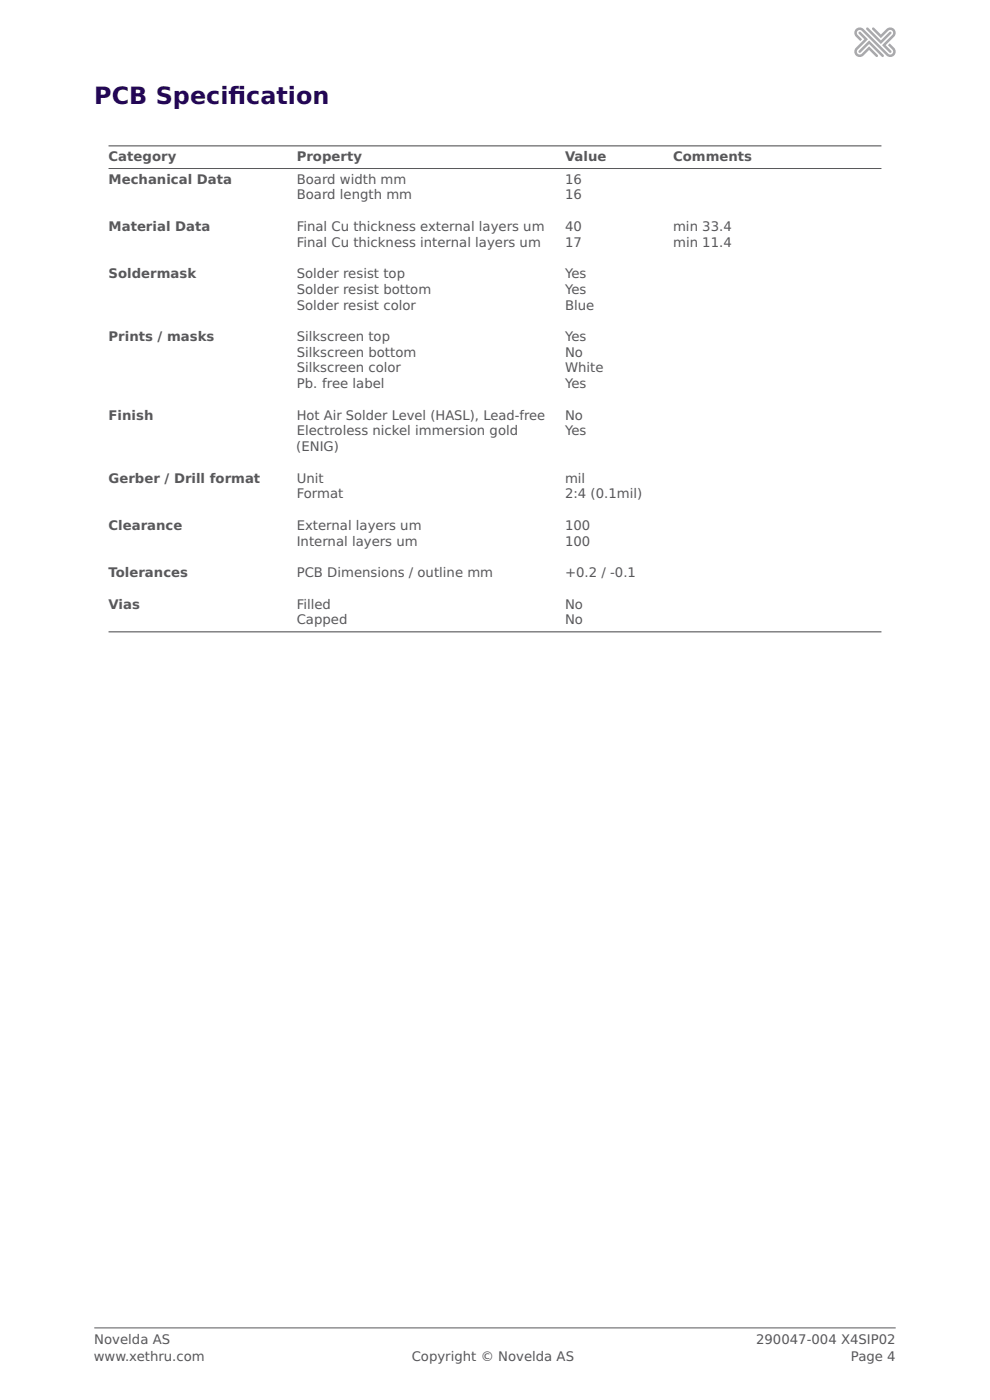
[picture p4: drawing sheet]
<svg xmlns="http://www.w3.org/2000/svg" width="210mm" height="297mm" viewBox="0 0 210 297" stroke-linecap="round" stroke-linejoin="round" font-family="sans-serif">
<g fill="#a8a9ad">
<path d="M182.2 10.8l2.2-2.2 3 3 .1 .3-.2 .2-.3-.1-2.6-2.7-1.8 1.8h-.4z"/>
<path d="M182.2 6.8h.4l1.5 1.5-2.2 2.2a.61 .61 0 0 0 0 .9 .61 .61 0 0 0 .9 0l1.6-1.6 1.8 1.8v.3l-.2 .2-.2-.1-1.4-1.4-1.2 1.2a1.15 1.15 0 0 1-1.6 0 1.15 1.15 0 0 1 0-1.7l1.8-1.8-1.2-1.1z"/>
<path d="M183.8 5.9h.4l2.7 2.7 1.8-1.8 .2-.1 .2 .3-2.2 2.3-3.1-3z"/>
<path d="M185 5.9h.4l1.5 1.4 1.1-1.1a1.15 1.15 0 0 1 1.7 0 1.15 1.15 0 0 1 0 1.6l-1.8 1.8 1.2 1.3-.1 .2-.3 .1-1.6-1.6 2.2-2.2a.61 .61 0 0 0 0-.9 .61 .61 0 0 0-.9 0l-1.5 1.6-1.9-1.8z"/>
<path d="M181.6 6.2a1.25 1.25 0 0 1 1.9 .3l4.1 4.1a1.71 1.71 0 0 0 1.4 .9 .62 .62 0 0 0 .3-1l-.9-.9 .3-.4 1 .9a1.15 1.15 0 0 1 0 1.7 1.15 1.15 0 0 1-1.7 0l-5.2-5.3a.61 .61 0 0 0-.9 0 .61 .61 0 0 0 0 .9l1 .9-.4 .4-.9-.9a1.15 1.15 0 0 1 0-1.6z"/>
</g>
<path d="M23 30.9h164M23 134h164" fill="none" stroke="#58585a" stroke-width=".24"/>
<path d="M23 35.7h164M20 281.7h170" fill="none" stroke="#58585a" stroke-width=".21"/>
<g font-size="5.1" fill="#230755">
<text x="20" y="22">PCB Specif</text>
<text x="48.5" y="22">ication</text>
</g>
<g font-size="2.8" fill="#58585a">
<text x="23" y="34.2">Category</text>
<text x="62.9" y="34.2">Property</text>
<text x="119.9" y="34.2">Value</text>
<text x="142.8" y="34.2">Comments</text>
<text x="23" y="38.9">Mechanical Data</text>
<text x="62.9" y="38.9">Board width mm</text>
<text x="119.9" y="38.9">16</text>
<text x="62.9" y="42.3">Board length mm</text>
<text x="119.9" y="42.3">16</text>
<text x="23" y="49">Material Data</text>
<text x="62.9" y="49">Final Cu thickness external layers um</text>
<text x="62.9" y="52.3">Final Cu thickness internal layers um</text>
<text x="119.9" y="52.3">17</text>
<text x="119.9" y="49">40</text>
<text x="142.8" y="49">min 33.4</text>
<text x="142.8" y="52.3">min 11.4</text>
<text x="23" y="59">Soldermask</text>
<text x="62.9" y="59">Solder resist top</text>
<text x="119.9" y="59">Yes</text>
<text x="62.9" y="62.3">Solder resist bottom</text>
<text x="62.9" y="65.7">Solder resist color</text>
<text x="119.9" y="65.7">Blue</text>
<text x="119.9" y="62.3">Yes</text>
<text x="23" y="72.3">Prints / masks</text>
<text x="62.9" y="72.3">Silkscreen top</text>
<text x="62.9" y="75.7">Silkscreen bottom</text>
<text x="119.9" y="75.7">No</text>
<text x="119.9" y="72.3">Yes</text>
<text x="62.9" y="79">Silkscreen color</text>
<text x="62.9" y="82.4">Pb. free label</text>
<text x="119.9" y="82.4">Yes</text>
<text x="119.9" y="79">White</text>
<text x="23" y="89">Finish</text>
<text x="62.9" y="89">Hot Air Solder Level (HASL), Lead-free</text>
<text x="119.9" y="89">No</text>
<text x="62.8" y="95.7">(ENIG)</text>
<text x="62.9" y="92.4">Electroless nickel immersion gold</text>
<text x="119.9" y="92.4">Yes</text>
<text x="23" y="102.4">Gerber / Drill format</text>
<text x="62.9" y="102.4">Unit</text>
<text x="62.9" y="105.7">Format</text>
<text x="119.9" y="102.4">mil</text>
<text x="119.9" y="105.7">2:4 (0.1mil)</text>
<text x="23" y="112.4">Clearance</text>
<text x="62.9" y="112.4">External layers um</text>
<text x="119.9" y="112.4">100</text>
<text x="62.9" y="115.7">Internal layers um</text>
<text x="119.9" y="115.7">100</text>
<text x="23" y="122.4">Tolerances</text>
<text x="62.9" y="122.4">PCB Dimensions / outline mm</text>
<text x="119.9" y="122.4">+0.2 / -0.1</text>
<text x="23" y="129.1">Vias</text>
<text x="62.9" y="129.1">Filled</text>
<text x="119.9" y="129.1">No</text>
<text x="62.9" y="132.4">Capped</text>
<text x="119.9" y="132.4">No</text>
<text x="20" y="285.1">Novelda AS</text>
<text x="160.4" y="285.1">290047-004 X4SIP02</text>
<text x="19.9" y="288.6">www.xethru.com</text>
<text x="87.3" y="288.6">Copyright © Novelda AS</text>
<text x="180.5" y="288.6">Page 4</text>
</g>
</svg>
